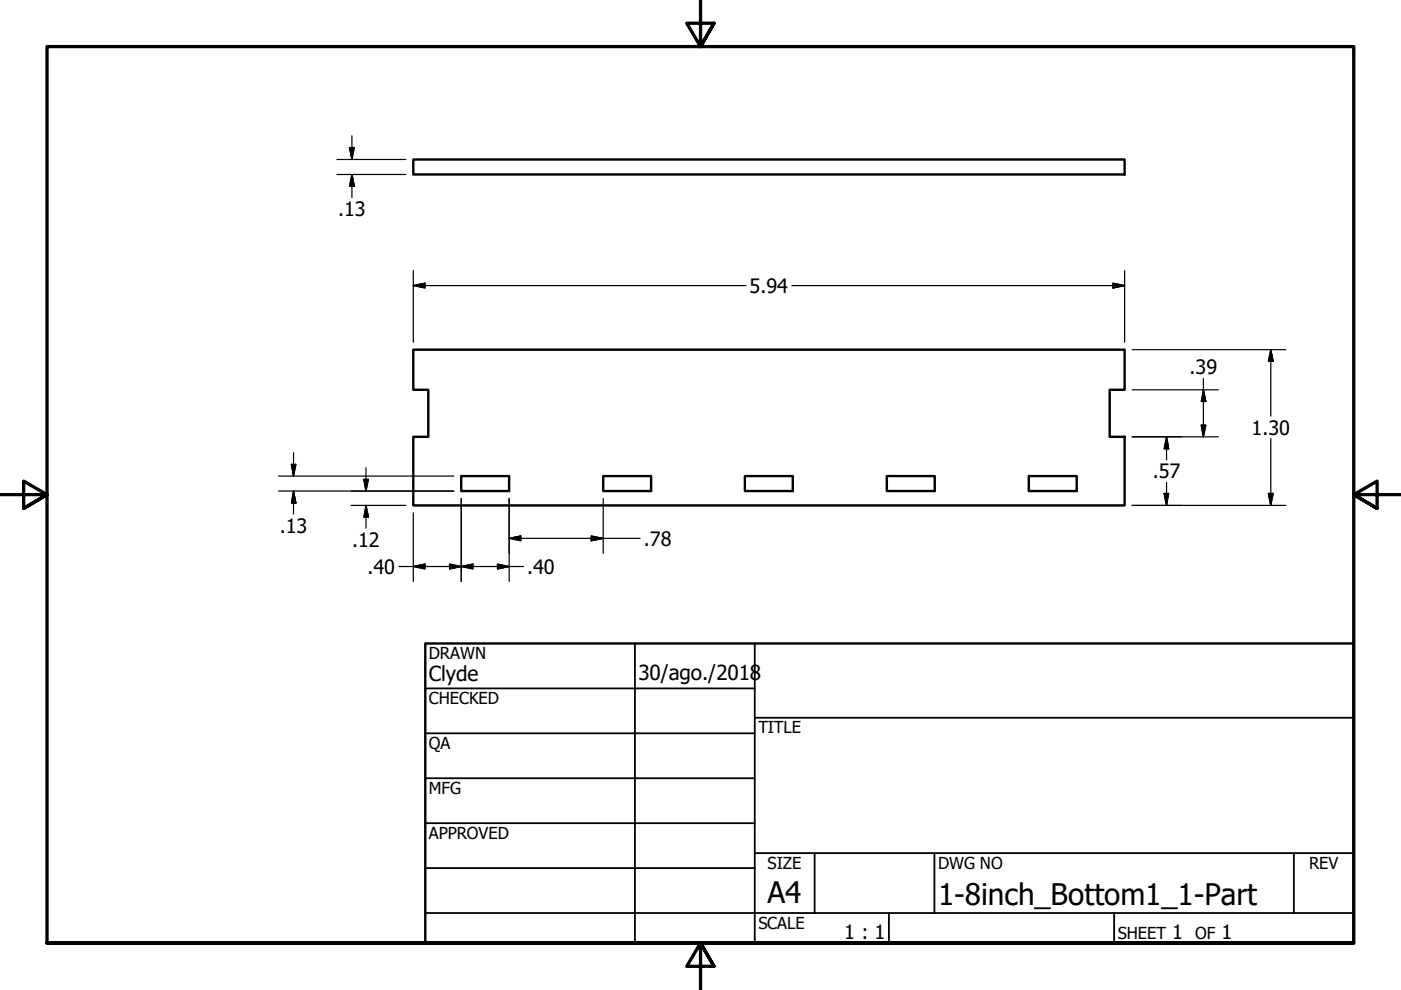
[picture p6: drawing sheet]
<svg xmlns="http://www.w3.org/2000/svg" width="297mm" height="210mm" viewBox="0 0 297 210" stroke-linecap="round" stroke-linejoin="round" font-family="sans-serif">
<path d="M87.6 33.8h150.8v3.2h-150.8zM87.6 74.1h150.8v8.5h-3.1v10h3.1v14.6h-150.8v-14.6h3.2v-10h-3.2zM97.8 100.9h10.2v3.2h-10.2zM127.9 100.9h10.1v3.2h-10.1zM157.9 100.9h10.2v3.2h-10.2zM188 100.9h10.2v3.2h-10.2zM218.1 100.9h10.2v3.2h-10.2zM90.2 136.4h196.8v63.5h-196.8z" fill="none" stroke="#000" stroke-width=".51"/>
<path d="M148.5 -.1v10l-2.9-5h5.8l-2.9 5 2.9-5M0 104.9h10l-5-2.9v5.8l5-2.9-5 2.9M297 104.9h-10l5-2.9v5.8l-5-2.9 5 2.9M10 199.9v-190h277v190h-277h277M151.4 204.9l-2.9-5 2.9 5h-5.8l2.9-5v10" fill="none" stroke="#000" stroke-width=".7"/>
<g fill="none" stroke="#000" stroke-width=".38">
<path d="M134.6 136.4v63.5M160 136.4v63.5M90.2 146h69.8M90.2 155.5h69.8M160 152.2h127M90.2 165h69.8M90.2 174.5h69.8M90.2 184.1h69.8M90.2 193.6h196.8M160 180.9h127M172.7 180.9v12.7M188.5 193.6v6.3"/>
<path d="M198.1 180.9v12.7M236.2 193.6v6.3M274.3 180.9v12.7"/>
</g>
<g fill="none" stroke="#000" stroke-width=".25">
<path d="M71.4 37h14.6M71.4 33.8h14.6M74.1 31.3l.5 2.5zM74.1 31.3h1l-.5 2.5zM74.6 37l.5 2.5zM74.6 37l.5 2.5h-1zM74.6 28.8v5M74.6 37v4.9M87.6 57.4v15.2M238.4 57.4v15.2M87.6 60.6l2.5-.6zM87.6 60.6l2.5-.6v1.1z"/>
<path d="M87.6 60.6h70.6M167.9 60.6h70.5M236 61.1l2.4-.5zM236 60l2.4 .6-2.4 .5zM240 74.1h32.6M269.4 74.1l.5 2.5zM269.4 74.1l.5 2.5h-1zM269.4 74.1v14.1M61.8 98.5l.4 2.4zM61.8 98.5h.9l-.5 2.4zM62.2 96v4.9M77.6 99.2v4.9"/>
<path d="M240 92.6h18.3M240 82.6h18.3M247.3 92.6l.5 2.6zM247.3 92.6l.5 2.6h-1zM247.3 92.6v4.9M254.7 90.1l.4 2.5zM254.7 90.1h1l-.6 2.5zM255.1 82.6l.6 2.5zM255.1 82.6l.6 2.5h-1zM255.1 80.2v12.4M269.4 93v14.2M59.1 104.1h37.1"/>
<path d="M59.1 100.9h37.1M62.2 104.1l.5 2.6zM62.2 104.1l.5 2.6h-.9zM62.2 104.1v4.9M74.4 107.2h11.6M77.2 101.6l.4 2.5zM77.2 101.6h.9l-.5 2.5zM77.6 107.2l.5 2.4zM77.6 107.2l.5 2.4h-.9zM77.6 107.2v4.8M87.6 108.7v14.6M95.3 119.6l2.5 .5-2.5 .5z"/>
<path d="M97.8 105.7v17.6M105.5 119.6l2.5 .5-2.5 .5zM108 114.1l2.4-.5zM108 114.1l2.4-.5v1.1zM108 114.1h27.7M108 105.7v17.6M125.3 114.7l2.6-.6zM125.3 113.6l2.6 .5-2.6 .6zM127.9 105.7v11.6M240 107.2h32.6M246.8 104.6l.5 2.6zM246.8 104.6h1l-.5 2.6z"/>
<path d="M247.3 102.3v4.9M268.9 104.6l.5 2.6zM268.9 104.6h1l-.5 2.6zM84.6 120.1h26.4M87.6 120.1l2.5-.5zM87.6 120.1l2.5-.5v1zM95.3 120.6l2.5-.5zM97.8 120.1l2.5-.5zM97.8 120.1l2.5-.5v1zM105.5 120.6l2.5-.5z"/>
</g>
<g fill="#000">
<path d="M74.1 31.3l.5 2.5zM74.1 31.3h1l-.5 2.5zM74.6 37l.5 2.5zM74.6 37l.5 2.5h-1zM87.6 60.6l2.5-.6zM87.6 60.6l2.5-.6v1.1zM236 61.1l2.4-.5zM236 60l2.4 .6-2.4 .5zM269.4 74.1l.5 2.5zM269.4 74.1l.5 2.5h-1zM61.8 98.5h.9l-.5 2.4zM247.3 92.6l.5 2.6h-1z"/>
<path d="M254.7 90.1h1l-.6 2.5zM255.1 82.6l.6 2.5zM255.1 82.6l.6 2.5h-1zM62.2 104.1l.5 2.6zM62.2 104.1l.5 2.6h-.9zM77.2 101.6h.9l-.5 2.5zM77.6 107.2l.5 2.4zM77.6 107.2l.5 2.4h-.9zM87.6 120.1l2.5-.5zM87.6 120.1l2.5-.5v1zM97.8 120.1l2.5-.5zM97.8 120.1l2.5-.5v1z"/>
<path d="M108 114.1l2.4-.5zM108 114.1l2.4-.5v1.1zM125.3 114.7l2.6-.6zM125.3 113.6l2.6 .5-2.6 .6zM246.8 104.6l.5 2.6zM246.8 104.6h1l-.5 2.6zM268.9 104.6l.5 2.6zM268.9 104.6h1l-.5 2.6zM95.3 120.6l2.5-.5zM95.3 119.6l2.5 .5-2.5 .5zM105.5 120.6l2.5-.5zM105.5 119.6l2.5 .5-2.5 .5z"/>
</g>
<path d="M62 98.5v2.4M247.6 92.6v2.6M254.9 90.1v2.5M77.4 101.6v2.5" fill="none" stroke="#000" stroke-width=".44"/>
<g font-size="6.3">
<text x="162.8" y="191.4">A4</text>
<text x="198.9" y="191.9">1-8inch_Bottom1_1-Part</text>
</g>
<g font-size="4.4">
<text x="90.9" y="144.3">Clyde</text>
<text x="135.4" y="144.2">30/ago./2018</text>
</g>
<g font-size="4.2">
<text x="71.7" y="45.8">.13</text>
<text x="158.9" y="62.1">5.94</text>
<text x="252.2" y="79.3">.39</text>
<text x="265.4" y="92.2">1.30</text>
<text x="244.4" y="101.4">.57</text>
<text x="59.3" y="112.9">.13</text>
<text x="74.7" y="115.9">.12</text>
<text x="136.5" y="115.7">.78</text>
<text x="77.9" y="121.6">.40</text>
<text x="111.8" y="121.6">.40</text>
<text x="179" y="199.2">1 : 1</text>
<text x="248.5" y="199.1">1</text>
<text x="259" y="199.1">1</text>
</g>
<g font-size="3.5">
<text x="90.9" y="139.7">DRAWN</text>
<text x="90.9" y="149.3">CHECKED</text>
<text x="160.8" y="155.5">TITLE</text>
<text x="90.9" y="158.8">QA</text>
<text x="90.9" y="168.3">MFG</text>
<text x="90.9" y="177.8">APPROVED</text>
<text x="162.8" y="184.2">SIZE</text>
<text x="198.9" y="184.2">DWG NO</text>
<text x="277.6" y="184.2">REV</text>
<text x="160.8" y="196.9">SCALE</text>
<text x="237" y="199.1">SHEET</text>
<text x="253.4" y="199.1">OF</text>
</g>
</svg>
